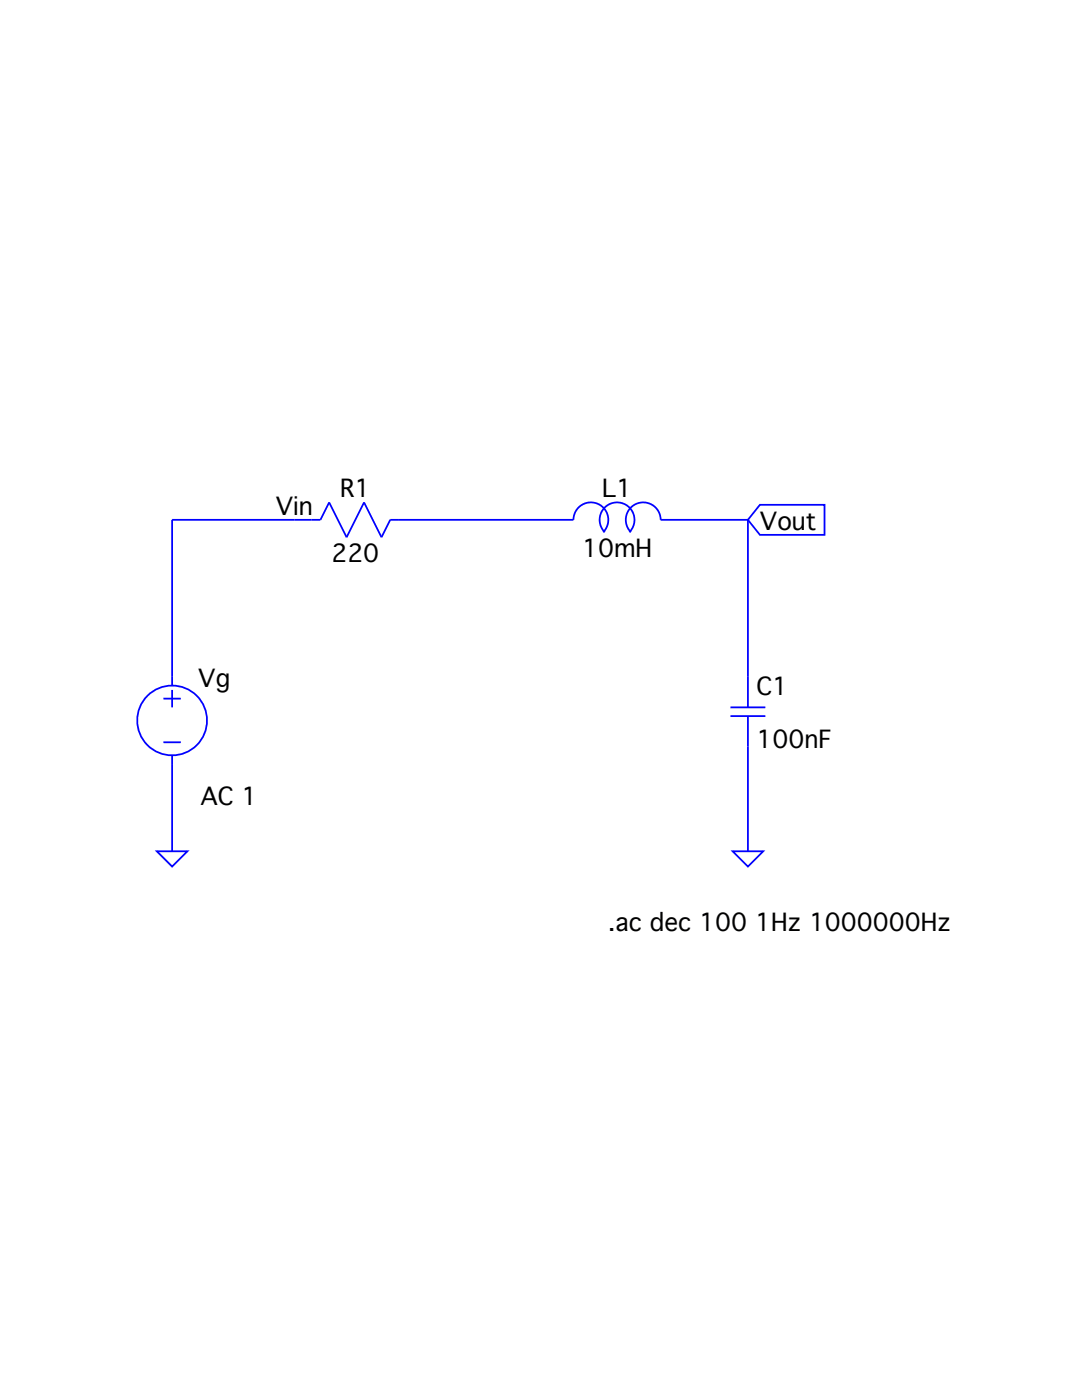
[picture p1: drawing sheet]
<svg xmlns="http://www.w3.org/2000/svg" width="216mm" height="279mm" viewBox="0 0 216 279" stroke-linecap="round" stroke-linejoin="round" font-family="sans-serif">
<g fill="none" stroke="#00f" stroke-width=".35">
<path d="M120.4 106.2a3.5 3.5 0 0 0-1.2-5.7 3.5 3.5 0 0 0-4.8 3.2h-36.5l-1.8 3.5-3.5-6.9-3.4 6.9-3.5-6.9-1.8 3.4h-29.6v33.1M120.7 106.2a3.5 3.5 0 0 1 0-4.9 3.5 3.5 0 0 1 4.9 0 3.5 3.5 0 0 1 0 4.9M125.9 106.2a3.5 3.5 0 0 1 1.1-5.7 3.5 3.5 0 0 1 4.8 3.2h17.4v37.5M151.6 100.7h12.9v6h-12.9l-2.4-3zM32.6 139.4h3.5M34.3 137.7v3.5M32.6 148.1h3.5M34.3 150.7v19.2M145.8 141.2h6.9M145.8 142.9h6.9M149.2 142.9v27M31.3 169.9h6.1l-3.1 3z"/>
<path d="M146.2 169.9h6.1l-3.1 3z"/>
<circle cx="34.3" cy="143.8" r="7"/>
</g>
<g font-size="4.8">
<text x="67.9" y="99.2">R1</text>
<text x="120.1" y="99.2">L1</text>
<text x="55" y="102.7">Vin</text>
<text x="151.6" y="105.7">Vout</text>
<text x="66.1" y="112.2">220</text>
<text x="116.1" y="111.1">10mH</text>
<text x="39.6" y="137">Vg</text>
<text x="151" y="138.8">C1</text>
<text x="151" y="149.2">100nF</text>
<text x="40" y="160.7">AC 1</text>
<text x="121.4" y="185.8">.ac dec 100 1Hz 1000000Hz</text>
</g>
</svg>
